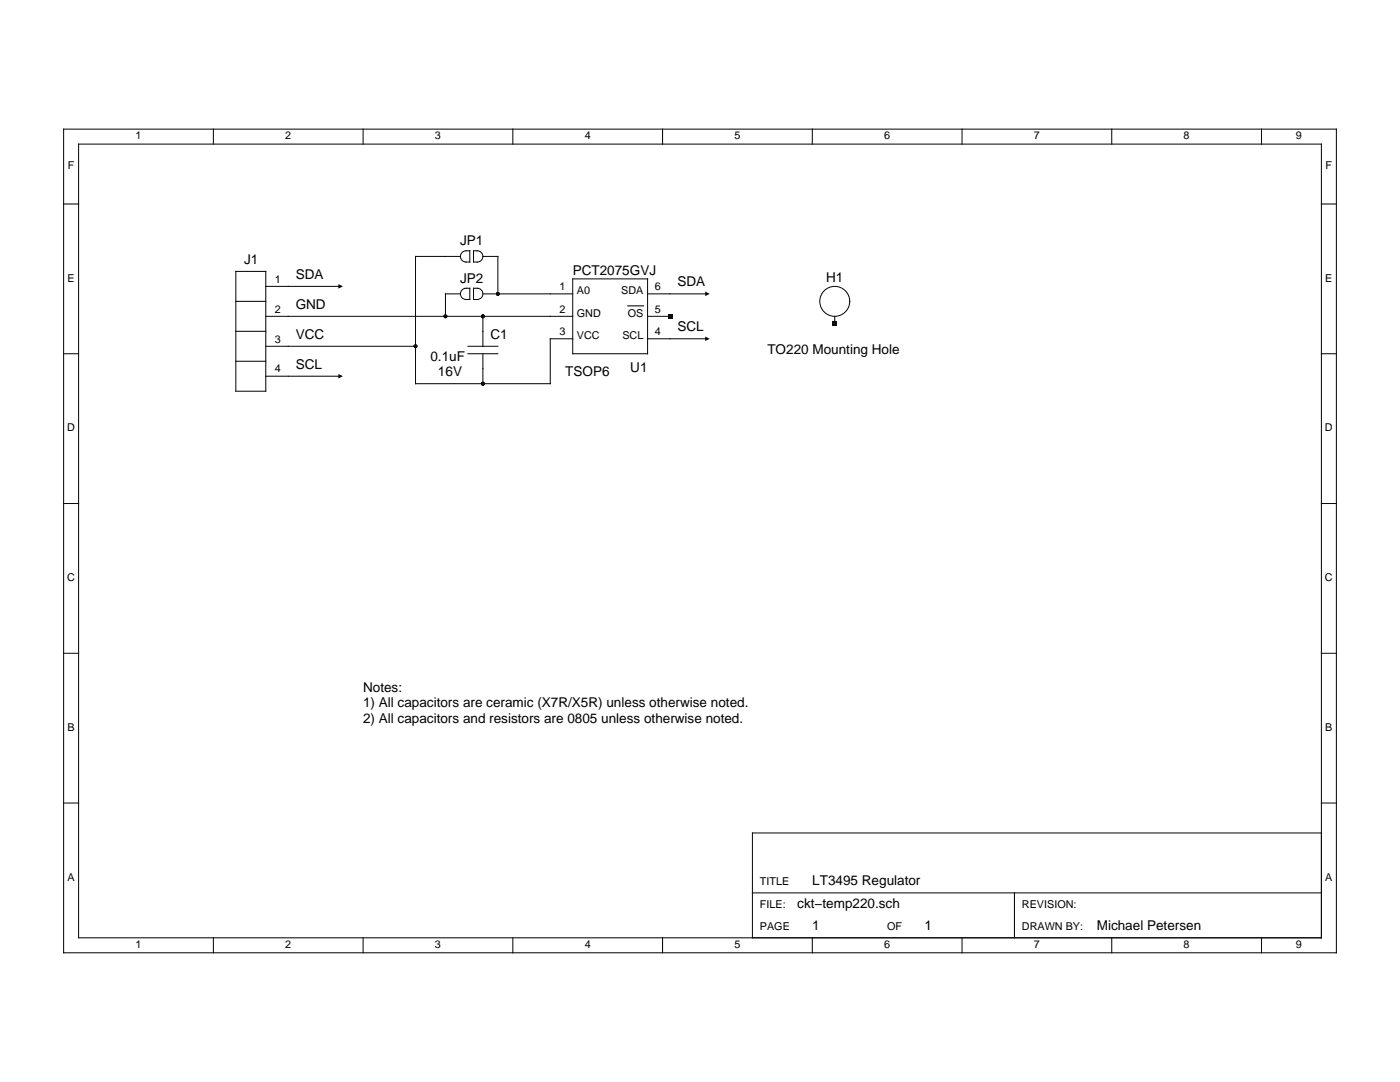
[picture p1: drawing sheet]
<svg xmlns="http://www.w3.org/2000/svg" width="279mm" height="216mm" viewBox="0 0 279 216" stroke-linecap="round" stroke-linejoin="round" font-family="sans-serif">
<g fill="none" stroke="#000" stroke-width=".2">
<path d="M12.7 25.8h254v164.3h-254zM15.7 28.8h248v158.3h-248zM42.6 25.8v3M72.5 25.8v3M102.3 25.8v3M132.2 25.8v3M162.1 25.8v3M192 25.8v3M221.9 25.8v3M251.8 25.8v3M12.7 40.7h3M47.1 54.2h5.9v23.9h-5.9z"/>
<path d="M53 57.1h15M91.9 58.6h-3v4.5M91.9 51.2h-9v25.4h26.9v-9h4.5M92.1 58a1.57 1.57 0 0 1 1.7-.5v2.3a1.3 1.3 0 0 1-1.4-.2 1.3 1.3 0 0 1-.5-1.3zM92.3 50.3l.7-.3h.8v2.3a1.3 1.3 0 0 1-1.4-.2 1.3 1.3 0 0 1-.5-1.3zM94.5 57.5a1.3 1.3 0 0 1 1.4 .2 1.3 1.3 0 0 1 .4 1.3 1.39 1.39 0 0 1-1.8 .8zM94.5 50a1.3 1.3 0 0 1 1.4 .2 1.3 1.3 0 0 1 .4 1.3 1.39 1.39 0 0 1-1.8 .8zM96.4 58.6h17.9M96.4 51.2h3v7.4M114.3 55.6h14.9v15h-14.9zM129.2 58.6h12M263.7 40.7h3"/>
<path d="M12.7 70.6h3M47.1 72.1h5.9M47.1 60.1h5.9M47.1 66.1h5.9M53 69.1h29.9M53 63.1h61.3M53 75.1h15M93.4 70.6h6M93.4 69.1h6M96.4 63.1v6M96.4 70.6v6M129.2 63.1h4.5"/>
<path d="M129.2 67.6h12M166.6 63.1v1.5M263.7 70.6h3M12.7 100.5h3M263.7 100.5h3M12.7 130.4h3M263.7 130.4h3M12.7 160.2h3M150.2 178.2h113.5M202.5 178.2v8.9M263.7 166.2h-113.5v20.9M263.7 160.2h3"/>
<path d="M42.6 187.1v3M72.5 187.1v3M102.3 187.1v3M132.2 187.1v3M162.1 187.1v3M192 187.1v3M221.9 187.1v3M251.8 187.1v3"/>
<circle cx="166.6" cy="60.1" r="2.99"/>
</g>
<g fill="#000">
<path d="M67.5 56.7l.9 .4-.9 .5zM140.7 58.2l.9 .4-.9 .5zM67.5 74.6l.9 .5-.9 .4zM133.3 62.7h.9v.9h-.9zM140.7 67.2l.9 .4-.9 .4zM166.1 64.2h.9v.9h-.9z"/>
<circle cx="99.4" cy="58.6" r=".37"/>
<circle cx="82.9" cy="69.1" r=".37"/>
<circle cx="88.9" cy="63.1" r=".37"/>
<circle cx="96.4" cy="63.1" r=".37"/>
<circle cx="96.4" cy="76.6" r=".37"/>
</g>
<path d="M125.3 61h3.1" fill="none" stroke="#000" stroke-width=".22"/>
<g font-size="2.7">
<text x="48.7" y="52.7">J1</text>
<text x="91.8" y="48.9">JP1</text>
<text x="59" y="55.6">SDA</text>
<text x="91.8" y="56.4">JP2</text>
<text x="114.3" y="54.9">PCT2075GVJ</text>
<text x="135.2" y="57.1">SDA</text>
<text x="164.9" y="56.4">H1</text>
<text x="59" y="61.6">GND</text>
<text x="59" y="67.6">VCC</text>
<text x="97.9" y="67.6">C1</text>
<text x="135.2" y="66.1">SCL</text>
<text x="153.1" y="70.6">TO220 Mounting Hole</text>
<text x="59" y="73.6">SCL</text>
<text x="85.9" y="72.1">0.1uF</text>
<text x="87.4" y="75.1">16V</text>
<text x="112.8" y="75.1">TSOP6</text>
<text x="125.8" y="74.3">U1</text>
<text x="72.5" y="138.1">Notes:</text>
<text x="72.5" y="141.2">1) All capacitors are ceramic (X7R/X5R) unless otherwise noted.</text>
<text x="72.5" y="144.2">2) All capacitors and resistors are 0805 unless otherwise noted.</text>
<text x="162.1" y="176.7">LT3495 Regulator</text>
<text x="159.1" y="181.2">ckt−temp220.sch</text>
<text x="162.1" y="185.6">1</text>
<text x="184.5" y="185.6">1</text>
<text x="218.9" y="185.6">Michael Petersen</text>
</g>
<g font-size="2.2">
<text x="27" y="27.8">1</text>
<text x="56.9" y="27.8">2</text>
<text x="86.8" y="27.8">3</text>
<text x="116.7" y="27.8">4</text>
<text x="146.6" y="27.8">5</text>
<text x="176.5" y="27.8">6</text>
<text x="206.3" y="27.8">7</text>
<text x="236.2" y="27.8">8</text>
<text x="258.6" y="27.8">9</text>
<text x="13.5" y="33.8">F</text>
<text x="264.5" y="33.8">F</text>
<text x="13.5" y="56.2">E</text>
<text x="54.8" y="56.4">1</text>
<text x="111.7" y="58">1</text>
<text x="115.1" y="58.7">A0</text>
<text x="124" y="58.7">SDA</text>
<text x="130.7" y="58">6</text>
<text x="264.5" y="56.2">E</text>
<text x="54.8" y="62.4">2</text>
<text x="111.7" y="62.4">2</text>
<text x="115.1" y="63.2">GND</text>
<text x="125.3" y="63.2">OS</text>
<text x="130.7" y="62.4">5</text>
<text x="54.8" y="68.3">3</text>
<text x="111.7" y="66.9">3</text>
<text x="115.1" y="67.7">VCC</text>
<text x="124.2" y="67.7">SCL</text>
<text x="130.7" y="66.9">4</text>
<text x="54.8" y="74.3">4</text>
<text x="13.4" y="86.1">D</text>
<text x="264.4" y="86.1">D</text>
<text x="13.4" y="116">C</text>
<text x="264.4" y="116">C</text>
<text x="13.5" y="145.9">B</text>
<text x="264.5" y="145.9">B</text>
<text x="13.5" y="175.7">A</text>
<text x="151.7" y="176.7">TITLE</text>
<text x="264.5" y="175.7">A</text>
<text x="151.7" y="181.2">FILE:</text>
<text x="151.7" y="185.6">PAGE</text>
<text x="177.1" y="185.6">OF</text>
<text x="203.9" y="181.2">REVISION:</text>
<text x="203.9" y="185.6">DRAWN BY:</text>
<text x="27" y="189.2">1</text>
<text x="56.9" y="189.2">2</text>
<text x="86.8" y="189.2">3</text>
<text x="116.7" y="189.2">4</text>
<text x="146.6" y="189.2">5</text>
<text x="176.5" y="189.2">6</text>
<text x="206.3" y="189.2">7</text>
<text x="236.2" y="189.2">8</text>
<text x="258.6" y="189.2">9</text>
</g>
</svg>
